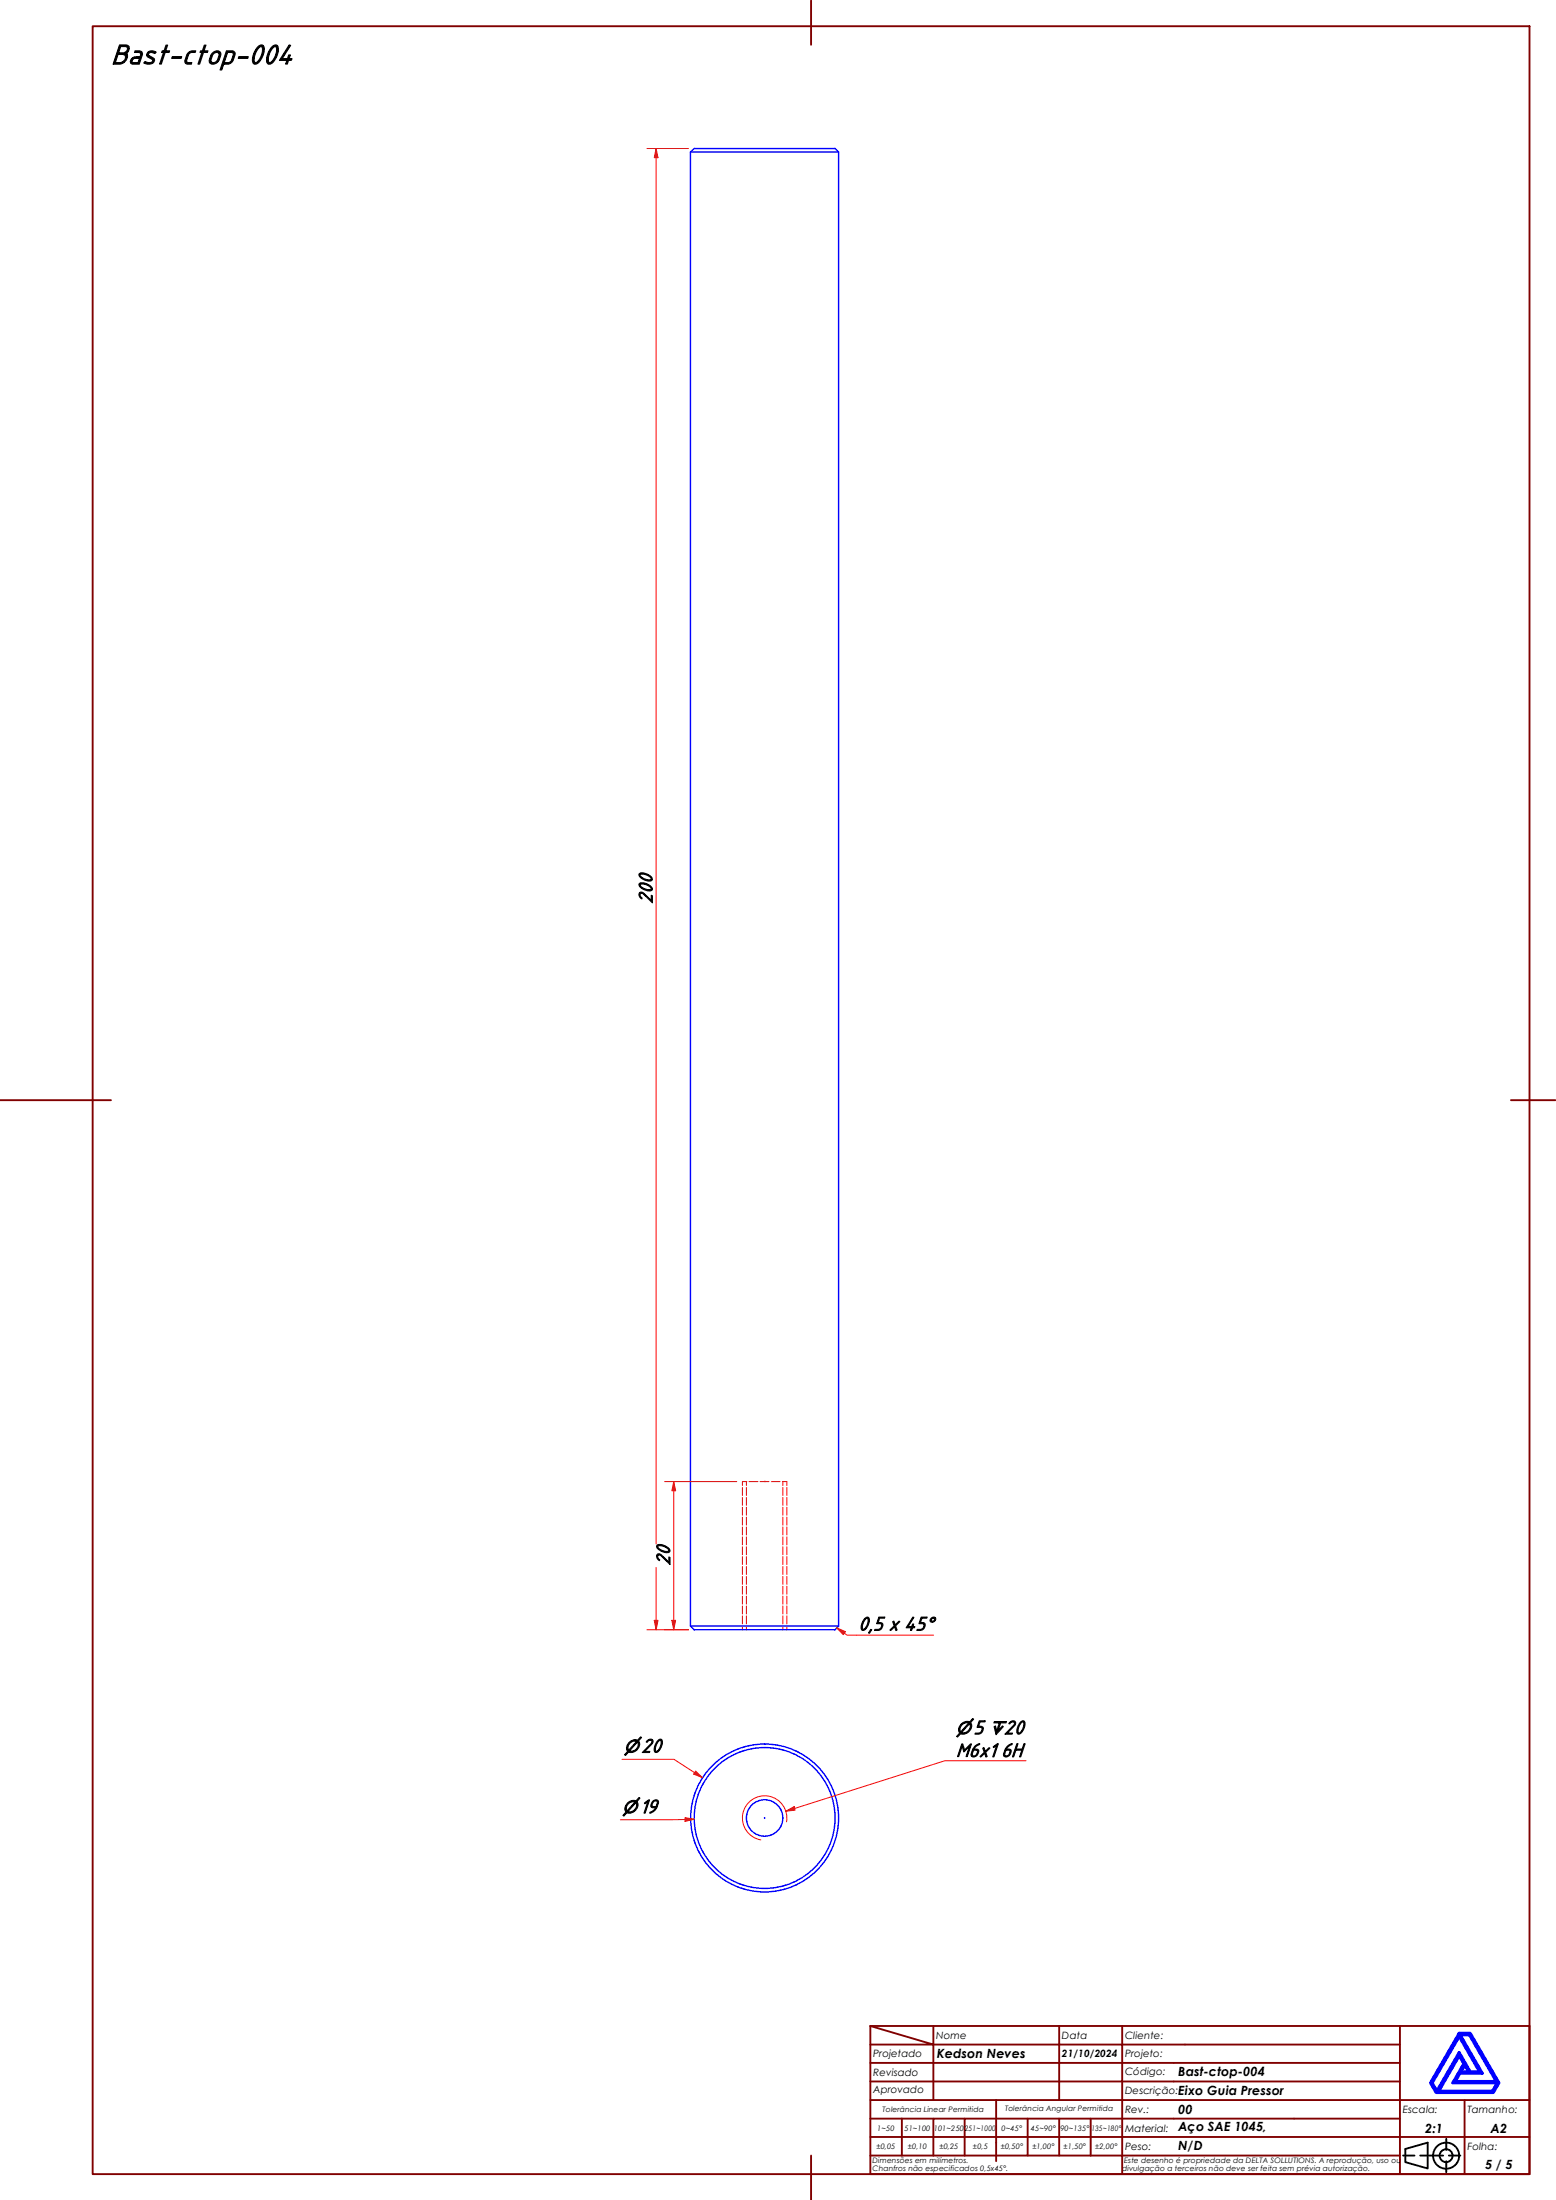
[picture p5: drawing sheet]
<svg xmlns="http://www.w3.org/2000/svg" width="420mm" height="594mm" viewBox="0 0 420 594" stroke-linecap="round" stroke-linejoin="round" font-family="sans-serif">
<!-- layer: Hidden (ABNT) -->
<g fill="none" stroke="#f00" stroke-width=".27">
<path d="M200.5 401.7v2.1M200.5 404.3v2.2M200.5 407v2.2M200.5 409.7v2.1M200.5 412.3v2.2M200.5 415v2.2M200.5 417.7v2.1M201.5 400.1v1.1M201.5 401.7v2.1M201.5 404.3v2.2M201.5 407v2.2M201.5 409.7v2.1"/>
<path d="M201.5 412.3v2.2M201.5 415v2.2M201.5 417.7v2.1M201.7 400.1h-1.2v1.1M202.2 400.1h2.5M205.2 400.1h2.4M206.4 400h.1M206.5 400.1h.1M208.3 400.1h2.3M211.3 400.1h1.2v1.1M211.4 400.1v1.1M211.4 401.7v2.1"/>
<path d="M211.4 404.3v2.2M211.4 407v2.2M211.4 409.7v2.1M211.4 412.3v2.2M211.4 415v2.2M211.4 417.7v2.1M212.5 401.7v2.1M212.5 404.3v2.2M212.5 407v2.2M212.5 409.7v2.1M212.5 412.3v2.2M212.5 415v2.2"/>
<path d="M212.5 417.7v2.1M200.5 420.3v2.2M200.5 423v2.2M200.5 425.7v2.1M200.5 428.3v2.2M200.5 431v2.2M200.5 433.7v2.1M200.5 436.3v2.2M200.5 439v1.1M201.5 420.3v2.2M201.5 423v2.2M201.5 425.7v2.1"/>
<path d="M201.5 428.3v2.2M201.5 431v2.2M201.5 433.7v2.1M201.5 436.3v2.2M201.5 439v1.1M211.4 420.3v2.2M211.4 423v2.2M211.4 425.7v2.1M211.4 428.3v2.2M211.4 431v2.2M211.4 433.7v2.1M211.4 436.3v2.2"/>
<path d="M211.4 439v1.1M212.5 420.3v2.2M212.5 423v2.2M212.5 425.7v2.1M212.5 428.3v2.2M212.5 431v2.2M212.5 433.7v2.1M212.5 436.3v2.2M212.5 439v1.1"/>
</g>
<!-- layer: Visible (ABNT) -->
<g fill="none" stroke="#00f" stroke-width=".38">
<path d="M186.4 41.1h40M226.4 41.1l-.9-1h-38l-1.1 1v398M226.4 41.1v398M186.4 439.1h40M186.4 439.1l1.1 1h38l.9-1"/>
<circle cx="206.5" cy="490.9" r="20"/>
<circle cx="206.5" cy="490.9" r="19"/>
<circle cx="206.5" cy="490.9" r=".03"/>
<circle cx="206.5" cy="490.9" r="4.9"/>
</g>
<!-- layer: Visible Narrow (ABNT) -->
<path d="M212.4 492a6 6 0 0 0-4.9-7 6 6 0 0 0-6.9 4.9 6 6 0 0 0 4.8 6.9" fill="none" stroke="#f00" stroke-width=".27"/>
<!-- layer: Borda A3/A4 (ABNT) -->
<g fill="none" stroke="#800000" stroke-width=".51">
<path d="M25 7.1h388v580h-388zM219 .1v12M0 297.1h30M408 297.1h12M235 547.1l17 5h-17M235 547.1h178v40h-178zM235 557.1h51v10M252 552.1h34v5h17M252 552.1v15M252 547.1v5M286 547.1v5h17v5M303 547.1v5h75"/>
<path d="M303 557.1v5h-68M303 557.1h75M378 547.1v20h-143M235 577.1h143v10M235 572.1h17M243.5 572.1v10M260.5 572.1h-8.5v10M269 567.1v16.5M277.5 572.1v10h-42.5M286 572.1v10h8.5M294.5 572.1v10M303 572.1h-42.5v10"/>
<path d="M303 572.1v10h75M303 572.1h75M378 562.1h-75v10M395.5 567.1v10h17.5M413 567.1h-35v10h17.5v10M219 582.1v12M277.5 582.1h8.5M294.5 582.1h8.5v5"/>
</g>
<path d="M394 555.1l1.3 2.1-3 5.3h12l-1.3 2.2h-14.5zM394 549.9l5.5 9.6h-2.5l-3-5.2-6 10.4-1.3-2.2zM394 549.1h3l7.7 13.4-1.5 2.6h-15.4l-1.5-2.6zM394.3 549.5h2.5l7.3 12.6h-11.2l1.3-2.2h6zM395.5 557.7l1.1 1.8h-2.1z" fill="none" stroke="#00f" stroke-width=".83"/>
<!-- layer: 0 -->
<path d="M387.8 565.1h15.4" fill="none" stroke="#000" stroke-width=".27"/>
<g fill="none" stroke="#000" stroke-width=".51">
<path d="M390.5 577.6v3M378.8 582.1h3.2M379.5 580.3l6-1.7v7l-6-1.7zM383.5 582.1h6.2M390.5 583.6v3M391.2 582.1h3.1"/>
<circle cx="390.5" cy="582.1" r="3.5"/>
<circle cx="390.5" cy="582.1" r="1.75"/>
</g>
<path d="M214.6 488.4l-2.4 .7" fill="none" stroke="#f00" stroke-width=".27"/>
<path d="M212.2 489.1l2.2-1.3 .3 1z" fill="#f00"/>
<path d="M277.1 475.5h-22l-40.5 12.9M212.2 489.1l2.2-1.3 .3 1z" fill="none" stroke="#f00" stroke-width=".27"/>
<path d="M187.6 478.7l2.1 1.3" fill="none" stroke="#f00" stroke-width=".27"/>
<path d="M187.8 478.3l1.9 1.7-2.4-.9z" fill="#f00"/>
<path d="M168 475.1h14l5.6 3.6M187.8 478.3l1.9 1.7-2.4-.9zM187.5 491.3h-2.5" fill="none" stroke="#f00" stroke-width=".27"/>
<path d="M185 490.8l2.5 .5-2.5 .5z" fill="#f00"/>
<path d="M185 490.8l2.5 .5-2.5 .5zM185 491.3l-17.5 .1" fill="none" stroke="#f00" stroke-width=".27"/>
<path d="M225.9 439.6l2.1 1.4" fill="none" stroke="#f00" stroke-width=".27"/>
<path d="M225.9 439.6l2.4 1-.6 .8z" fill="#f00"/>
<path d="M225.9 439.6l2.4 1-.6 .8zM228 441l.7 .6h23.4" fill="none" stroke="#f00" stroke-width=".27"/>
<path d="M177.2 40.1v2.5" fill="none" stroke="#f00" stroke-width=".27"/>
<path d="M177.2 40.1l.5 2.5h-1z" fill="#f00"/>
<path d="M177.2 40.1l.5 2.5h-1zM177.2 437.6v2.5" fill="none" stroke="#f00" stroke-width=".27"/>
<path d="M176.7 437.6h1l-.5 2.5z" fill="#f00"/>
<path d="M174.7 40.1h11.2M177.2 42.6v374.3M181.9 400.1v2.5M176.7 437.6h1l-.5 2.5zM177.2 423.3v14.3M174.7 440.1h11.2" fill="none" stroke="#f00" stroke-width=".27"/>
<path d="M181.9 400.1l.5 2.5h-1z" fill="#f00"/>
<path d="M181.9 400.1l.5 2.5h-1zM181.9 437.6v2.5" fill="none" stroke="#f00" stroke-width=".27"/>
<path d="M181.4 437.6h1l-.5 2.5z" fill="#f00"/>
<path d="M179.5 400.1h19.4M181.9 402.6v35M181.4 437.6h1l-.5 2.5zM179.5 440.1h6.4" fill="none" stroke="#f00" stroke-width=".27"/>
<text font-size="8.1" x="30" y="17.2">Bast-ctop-004</text>
<g font-size="5.6">
<text x="176.1" y="244.1" transform="rotate(-90 176.1 244.1)">200</text>
<text x="180.8" y="422.8" transform="rotate(-90 180.8 422.8)">20</text>
<text x="231.7" y="440.2">0,5 x 45°</text>
<text x="173.2" y="473.2">20</text>
<text x="262.8" y="468.2">5</text>
<text x="271.1" y="468.2">20</text>
<text x="258.1" y="474.4">M6x1</text>
<text x="270.3" y="474.4">6H</text>
<text x="172.7" y="489.6">19</text>
</g>
<g font-size="4.8">
<text x="168.5" y="473.2">⌀</text>
<text x="258.1" y="468.2">⌀</text>
<text x="267" y="468.2">↧</text>
<text x="168" y="489.6">⌀</text>
</g>
<g font-size="3.4">
<text x="253" y="555.9">Kedson Neves</text>
<text x="318.1" y="560.5">Bast-ctop-004</text>
<text x="318.1" y="565.8">Eixo Guia Pressor</text>
<text x="318.1" y="570.8">00</text>
<text x="318.1" y="575.5">Aço SAE 1045,</text>
<text x="384.8" y="575.9">2:1</text>
<text x="402.5" y="575.9">A2</text>
<text x="318.1" y="580.6">N/D</text>
<text x="401" y="585.6">5 / 5</text>
</g>
<g font-size="2.7">
<text x="252.8" y="550.6">Nome</text>
<text x="286.8" y="550.6">Data</text>
<text x="303.8" y="550.6">Cliente:</text>
<text x="235.8" y="555.3">Projetado</text>
<text x="286.8" y="555.4">21/10/2024</text>
<text x="303.8" y="555.3">Projeto:</text>
<text x="235.8" y="560.6">Revisado</text>
<text x="303.8" y="560.4">Código:</text>
<text x="235.8" y="565.3">Aprovado</text>
<text x="303.8" y="565.4">Descrição:</text>
<text x="303.8" y="575.6">Material:</text>
<text x="303.8" y="570.6">Rev.:</text>
<text x="378.8" y="570.6">Escala:</text>
<text x="396.2" y="570.6">Tamanho:</text>
<text x="303.8" y="580.6">Peso:</text>
<text x="396.2" y="580.6">Folha:</text>
</g>
<g font-size="2">
<text x="236.9" y="575.3">1~50</text>
<text x="238.3" y="570.3">Tolerância Linear Permitida</text>
<text x="244.2" y="575.3">51~100</text>
<text x="252.2" y="575.3">101~250</text>
<text x="260.5" y="575.3">251~1000</text>
<text x="270.4" y="575.3">0~45°</text>
<text x="271.4" y="570.1">Tolerância Angular Permitida</text>
<text x="278.4" y="575.3">45~90°</text>
<text x="286.3" y="575.3">90~135°</text>
<text x="294.7" y="575.3">135~180°</text>
<text x="236.7" y="580.2">±0,05</text>
<text x="245.2" y="580.2">±0,10</text>
<text x="253.7" y="580.2">±0,25</text>
<text x="262.7" y="580.2">±0,5</text>
<text x="270.3" y="580.2">±0,50°</text>
<text x="278.8" y="580.2">±1,00°</text>
<text x="287.2" y="580.2">±1,50°</text>
<text x="295.7" y="580.2">±2,00°</text>
<text x="235.6" y="584.1">Dimensões em milímetros.</text>
<text x="235.6" y="586.3">Chanfros não especificados 0,5x45°.</text>
<text x="303" y="586.2">divulgação a terceiros não deve ser feita sem prévia autorização.</text>
<text x="303.6" y="584.1">Este desenho é propriedade da DELTA SOLLUTIONS. A reprodução, uso ou</text>
</g>
</svg>
